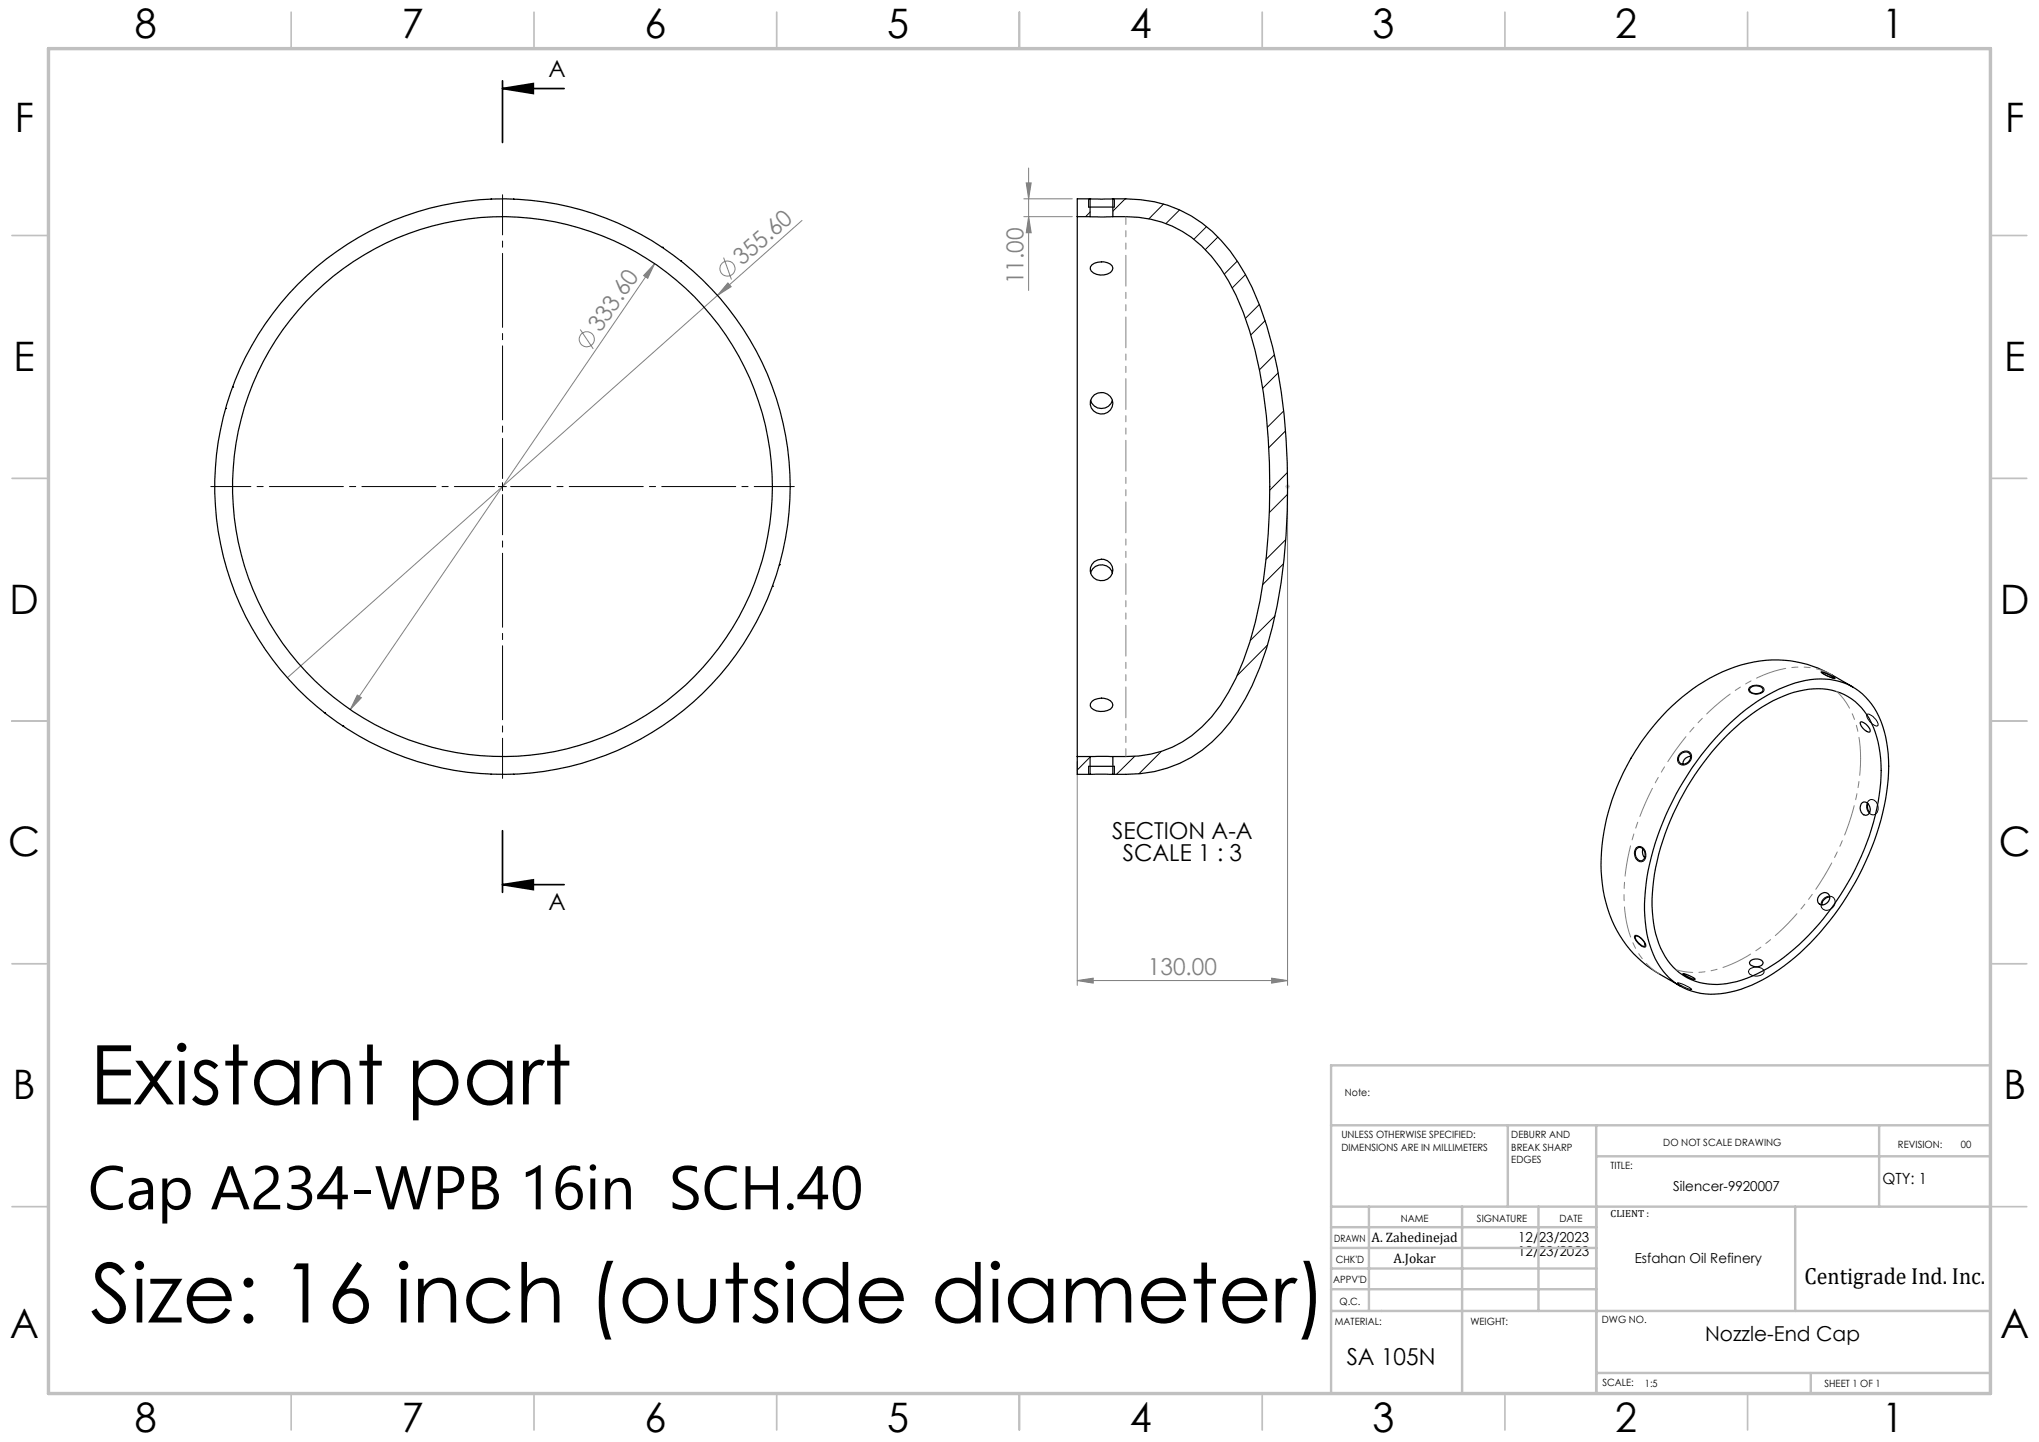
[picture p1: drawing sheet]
<svg xmlns="http://www.w3.org/2000/svg" width="420mm" height="297mm" viewBox="0 0 420 297" stroke-linecap="round" stroke-linejoin="round" font-family="sans-serif">
<g fill="none" stroke="#808080" stroke-width=".21">
<path d="M211.4 37.7h1l-.5 3.3zM211.9 34.6v25.2M134.8 54.3l-1.4 3-.8-.5zM134.8 54.3l-62.7 91.9M149 53.1l1.7 4.5M149.9 58.3l.7 .8-2.8 1.8zM165.2 45.4l-17.4 15.5M210.9 44.6h10M210.9 41h10M211.9 44.6l.5 3.3h-1zM119.5 67.9l2.7 4M147.8 60.9l-88.6 78.7"/>
<path d="M265.2 101.2v101.7M73.6 143.2l.8 .5-2.3 2.5zM221.9 156.8v46.1M221.9 202l3.3-.5v1zM221.9 202h43.3M261.9 201.5l3.3 .5-3.3 .5z"/>
<circle cx="149.8" cy="55.3" r="1.55"/>
<circle cx="120.9" cy="69.9" r="1.56"/>
</g>
<path d="M103.5 18.2l6.4-1v2.1zM103.5 18.2h12.7M103.5 16.6v12.7M103.5 171.1v12.7M103.5 182.2l6.4-1v2zM103.5 182.2h12.7" fill="none" stroke="#000" stroke-width=".35"/>
<path d="M264.9 99.9l.7 .7M265.2 99.7v1M265.6 99.9l-.7 .7M264.7 100.2h1" fill="none" stroke="#c0c0c0" stroke-width=".21"/>
<g fill="none" stroke="#000" stroke-width=".21">
<path d="M224.2 41v1.6M229.6 41v1.6M103.5 99.4v1.7M102.7 100.2h1.6M375.1 138.4l.5 .1 1.4 .6 1 .6a2.99 2.99 0 0 1-1.9-.6zM224.2 157.8v1.7M229.6 157.8v1.7M346.1 155.2a1.3 1.3 0 0 1 1.5-.5 1.3 1.3 0 0 1 .8 1.3 1.62 1.62 0 0 1-1 1.4 1.62 1.62 0 0 1-1.6-.3l-.3-.8zM360.4 141.6a2.04 2.04 0 0 1 3 .4 1.61 1.61 0 0 1-2.3 .9l-.8-.5a.57 .57 0 0 1 .1-.8zM384.6 147.1a2.27 2.27 0 0 1 1.9 1.3l.2 .3a.47 .47 0 0 1 .1 .8 .47 .47 0 0 1-.8-.1 2.5 2.5 0 0 1-1.4-2.3zM337 174.7a1.17 1.17 0 0 1 1.2-.2 1.17 1.17 0 0 1 .7 1 1.3 1.3 0 0 1-1.2 2 1.95 1.95 0 0 1-.7-2.8zM384.8 165a1.17 1.17 0 0 1 1.3-.2 1.17 1.17 0 0 1 .7 1.1 1.3 1.3 0 0 1-1.2 1.9 1.89 1.89 0 0 1-.8-2.8z"/>
<path d="M336.8 192.6a2.69 2.69 0 0 1 2.2 2.4h-.1a2.41 2.41 0 0 1-2.1-1.7l-.1-.4zM360.3 199.7a2.16 2.16 0 0 1 3 .2 1.03 1.03 0 0 1-1.2 1.1 1.51 1.51 0 0 1-1.9-1zM375.5 185.2a1.3 1.3 0 0 1 1.6-.6 1.3 1.3 0 0 1 .9 1.5 1.53 1.53 0 0 1-1.2 1.3 1.53 1.53 0 0 1-1.6-.6v-1zM345.5 202.4l1.7 .5 1.2 .8a3.2 3.2 0 0 1-2-.7z"/>
</g>
<g fill="none" stroke="#c0c0c0" stroke-width=".35">
<path d="M60 2.5v7.5M110 2.5v7.5M160 2.5v7.5M210 2.5v7.5M260 2.5v7.5M310 2.5v7.5M360 2.5v7.5M2.5 48.5h7.5M410 48.5h7.5M2.5 98.5h7.5M410 98.5h7.5M2.5 148.5h7.5"/>
<path d="M410 148.5h7.5M2.5 198.5h7.5M410 198.5h7.5M2.5 248.5h7.5M410 248.5h7.5M60 287v7.5M110 287v7.5M160 287v7.5M210 287v7.5M260 287v7.5M310 287v7.5M360 287v7.5"/>
</g>
<g fill="none" stroke="#c0c0c0" stroke-width=".5">
<path d="M410 219.4h-135.8v67.4M274.2 231.8h135.8M310.6 231.8v16.7M328.8 231.8v55.2M328.8 238.2h81.2M387.1 231.8v16.7M274.2 248.5h135.8M274.2 257h54.6M274.2 252.8h54.6M282 248.5v21.5M301.2 248.5v38.3M316.9 248.5v21.5"/>
<path d="M369.8 248.5v21.5M274.2 265.5h54.6M274.2 261.3h54.6M274.2 270h135.8M328.8 282.8h81.2M373 282.8v4.2"/>
</g>
<path d="M10 10h400v277h-400z" fill="none" stroke="#c0c0c0" stroke-width=".7"/>
<path d="M103.5 98.5v-58.4M101.9 100.2h-58.5M103.5 101.9v58.4M105.2 100.2h58.4" fill="none" stroke="#000" stroke-width=".21" stroke-dasharray="15.2 1.3 1.3 1.3" stroke-dashoffset="7"/>
<path d="M224.2 42.6h5.4M224.2 157.8h5.4" fill="none" stroke="#000" stroke-width=".25"/>
<path d="M103.5 18.2l6.4-1v2.1zM103.5 182.2l6.4-1v2z" fill="#000"/>
<g fill="#808080">
<path d="M149.9 58.3l.7 .8-2.8 1.8z"/>
<path d="M261.9 201.5l3.3 .5-3.3 .5zM221.9 202l3.3-.5v1z"/>
<path d="M73.6 143.2l-1.5 3 2.3-2.5zM134.8 54.3l-2.2 2.5 .8 .5z"/>
<path d="M211.9 44.6l.5 3.3h-1zM211.4 37.7h1l-.5 3.3z"/>
</g>
<g fill="none" stroke="#000" stroke-width=".25">
<path d="M101.2 41h.1M105.8 41h.1M136.4 50.9h.1M140.2 53.7h.1M221.9 44.6v111.2M221.9 44.6h2.6M224.5 44.6h4.7M224.5 41h4.7M224.5 41v3.6M224.5 41h-2.6v3.6M224.9 54.5a3.4 3.4 0 0 1 4.2 .3 1.21 1.21 0 0 1-1 1.6 2.78 2.78 0 0 1-3.5-1v-.4zM229.2 44.6a24.7 24.7 0 0 1 14.3 3.1 28.9 28.9 0 0 1 11.1 13.1 82.3 82.3 0 0 1 6.6 29.6 131.2 131.2 0 0 1-2.6 37.7 47.2 47.2 0 0 1-9 19.6 22 22 0 0 1-17.7 8.1h-2.7"/>
<path d="M229.2 41a27.7 27.7 0 0 1 18.4 5 34.3 34.3 0 0 1 10.3 13.2 82.7 82.7 0 0 1 6.6 26.3 142.4 142.4 0 0 1-1.4 39.3 60.5 60.5 0 0 1-8.1 21.6 26.6 26.6 0 0 1-20.1 12.9l-5.7 .2M229.2 41v3.6M47.9 79.7h.1M46.5 84.1h.1M224.6 82.5a2.35 2.35 0 0 0 2.3 1.6 2.35 2.35 0 0 0 2.2-1.6M225.4 81.3a2.26 2.26 0 0 1 3.5 .7 2.26 2.26 0 0 1-1.5 3.2 2.24 2.24 0 0 1-2.6-1.1 2.24 2.24 0 0 1 .6-2.8zM160.5 116.3h.1M224.6 118a2.34 2.34 0 0 1 2.3-1.7 2.34 2.34 0 0 1 2.2 1.7M225.4 115.7a2.28 2.28 0 0 1 3.8 1.4 2.28 2.28 0 0 1-3.3 2.3 2.18 2.18 0 0 1-.5-3.7zM159.1 120.8h.1M375.3 138.5l1.1 .3 1.4 .9-.3-.1a4.5 4.5 0 0 1-2.2-1.1zM66.8 146.8h.1"/>
<path d="M70.6 149.5h.1M101.2 159.5h.1M105.8 159.5h.1M221.9 155.8h2.6M221.9 155.8v3.7h2.6M224.5 155.8h4.7M224.5 159.5h4.7M224.5 155.8v3.7M224.9 144.5a3.1 3.1 0 0 1 4.2 .2l.1 .5a1.72 1.72 0 0 1-1.8 1.3 2.59 2.59 0 0 1-2.8-1.1v-.5zM229.2 155.8v3.7M346.1 155.4a1.18 1.18 0 0 1 1.2-.5 1.18 1.18 0 0 1 1 1 1.54 1.54 0 0 1-2.1 1.4 1.17 1.17 0 0 1-.1-1.9zM348.3 155.8a1.54 1.54 0 0 0-1.7 1.6"/>
<path d="M355.4 149.9a34.4 34.4 0 0 1 16.5-9.7 13.2 13.2 0 0 1 15.9 9.4 32.6 32.6 0 0 1 0 17.8 58.1 58.1 0 0 1-20.3 31.5 26 26 0 0 1-15.2 5.9 12.8 12.8 0 0 1-12.2-9.3 31.5 31.5 0 0 1-.3-17.6 58.7 58.7 0 0 1 15.6-28zM355.7 151.5a32.5 32.5 0 0 1 14.9-9.2 12.4 12.4 0 0 1 13.9 4.9 23.4 23.4 0 0 1 2.7 15.4 53.8 53.8 0 0 1-20.9 35.4 23.2 23.2 0 0 1-13.6 4.7 12 12 0 0 1-11-8.4 29.7 29.7 0 0 1-.4-17 55.8 55.8 0 0 1 14.4-25.8zM360.6 141.6a1.86 1.86 0 0 1 2.5 .3 1.13 1.13 0 0 1-1.5 1 1.04 1.04 0 0 1-1.2-1zM381.7 141.5l-4.3-2.4a24.3 24.3 0 0 0-22.6-.7 43.1 43.1 0 0 0-19.6 19.1 41.5 41.5 0 0 0-5 25.9 24 24 0 0 0 11.7 17.3l4.2 2.4M383.2 148.7a2.14 2.14 0 0 1 2 2 1.73 1.73 0 0 1-1.8-1.2zM337.1 174.9a1 1 0 0 1 1.1-.3 1 1 0 0 1 .6 1 1.1 1.1 0 0 1-.1 1.2 1.1 1.1 0 0 1-1.1 .4 1.76 1.76 0 0 1-.5-2.3zM338.4 174.9a1.78 1.78 0 0 0 .4 1.8M383.6 165.3a1.17 1.17 0 0 1 1.6 1.2 1.04 1.04 0 0 1-.7 1.4 1.04 1.04 0 0 1-1.3-1 1.63 1.63 0 0 1 .4-1.6zM384.7 165.5a1.91 1.91 0 0 0 .4 1.8M336.9 192.8a2.38 2.38 0 0 1 2 2 1.62 1.62 0 0 1-1.7-1 .8 .8 0 0 1-.3-1zM360.5 198a1.74 1.74 0 0 1 2.7 .3 1.68 1.68 0 0 1-2.8 .2zM375 184.2a1.13 1.13 0 0 1 1.7 0 1.13 1.13 0 0 1-.3 1.7 1.11 1.11 0 0 1-1.6 .3 1.11 1.11 0 0 1-.1-1.6z"/>
<path d="M376.9 184.8a1.63 1.63 0 0 0-1.6 1.6M346.6 200.6l.1-.1a6 6 0 0 1 2.5 1.2 6.1 6.1 0 0 1-2.6-1.1z"/>
<circle cx="103.5" cy="100.2" r="55.6"/>
<circle cx="103.5" cy="100.2" r="59.3"/>
</g>
<g fill="none" stroke="#000" stroke-width=".21">
<path d="M224.5 43.7l-.9 .9M231.8 41l-2.6 2.5M239.7 42l-3.1 3.1M243 43.2l-2.8 2.8M248.5 46.7l-2.6 2.6M250.9 48.8l-2.6 2.6M254.8 53.8l-2.6 2.6M256.5 56.6l-2.7 2.7M259.4 62.7l-2.9 2.9M260.6 66l-2.9 3M262.5 73.1l-3.1 3.1M263.3 76.8l-3.2 3.2"/>
<path d="M264.4 84.7l-3.3 3.3M264.8 88.8l-3.5 3.4M265.2 97.3l-3.7 3.7M264.4 116.1l-4.3 4.3M264.8 111.2l-4 4M265.2 101.8l-3.7 3.7M261.1 132.9l-6.3 6.2M262.6 126.9l-5.1 5M224.5 155.9l-2.6 2.7M233.7 155.8l-3.7 3.7M239.2 154.8l-4.6 4.6"/>
</g>
<path d="M231.9 44.6v111.2" fill="none" stroke="#808080" stroke-width=".21" stroke-dasharray="6.3 1.3 1.3 1.3 1.3 1.3" stroke-dashoffset="4.7"/>
<path d="M377.4 139a15.3 15.3 0 0 0-13-.4 41.9 41.9 0 0 0-18.3 14.6 56 56 0 0 0-11.5 29.2 22.4 22.4 0 0 0 3.7 15.1l2 2 1.6 1.1" fill="none" stroke="#808080" stroke-width=".21" stroke-dasharray="6.3 1.3 1.3 1.3 1.3 1.3" stroke-dashoffset="2.8"/>
<path d="M383.3 156.2a19.5 19.5 0 0 0-4.1-12.9l-.9-.9" fill="none" stroke="#808080" stroke-width=".21" stroke-dasharray="6.3 1.3 1.3 1.3 1.3 1.3" stroke-dashoffset="2"/>
<path d="M345.2 199.7a16.9 16.9 0 0 0 12.6-1.6 46.3 46.3 0 0 0 18.6-18.8 48.5 48.5 0 0 0 6.9-23.1" fill="none" stroke="#808080" stroke-width=".21" stroke-dasharray="6.3 1.3 1.3 1.3 1.3 1.3" stroke-dashoffset="2.9"/>
<g font-size="16.9">
<text x="18.5" y="227.5">Existant part</text>
<text x="18.6" y="272.4">Size: 16 inch (outside diameter)</text>
</g>
<text font-size="12.7" x="18.1" y="249.1">Cap A234-WPB 16in SCH.40</text>
<g font-size="8.4">
<text x="27.7" y="7.9">8</text>
<text x="82.7" y="7.9">7</text>
<text x="132.7" y="7.9">6</text>
<text x="182.7" y="7.9">5</text>
<text x="232.7" y="7.9">4</text>
<text x="282.7" y="7.9">3</text>
<text x="332.7" y="7.9">2</text>
<text x="387.7" y="7.9">1</text>
<text x="3" y="27.1">F</text>
<text x="413" y="27.1">F</text>
<text x="2.8" y="76.4">E</text>
<text x="412.8" y="76.4">E</text>
<text x="2" y="126.4">D</text>
<text x="412" y="126.4">D</text>
<text x="1.7" y="176.4">C</text>
<text x="411.7" y="176.4">C</text>
<text x="2.7" y="226.4">B</text>
<text x="412.7" y="226.4">B</text>
<text x="2" y="275.6">A</text>
<text x="412" y="275.6">A</text>
<text x="27.7" y="294.9">8</text>
<text x="82.7" y="294.9">7</text>
<text x="132.7" y="294.9">6</text>
<text x="182.7" y="294.9">5</text>
<text x="232.7" y="294.9">4</text>
<text x="282.7" y="294.9">3</text>
<text x="332.7" y="294.9">2</text>
<text x="387.7" y="294.9">1</text>
</g>
<g font-size="4.8">
<text x="113" y="16">A</text>
<text x="229.1" y="172.8">SECTION A-A</text>
<text x="231.3" y="177.3">SCALE 1 : 3</text>
<text x="113" y="187.5">A</text>
<text x="371.7" y="264.5">Centigrade Ind. Inc.</text>
<text x="277.4" y="281.1">SA 105N</text>
</g>
<g font-size="4.8" fill="#808080">
<text x="152.9" y="54.8" transform="rotate(-42 152.9 54.8)">355.60</text>
<text x="210.8" y="58.5" transform="rotate(-90 210.8 58.5)">11.00</text>
<text x="123.7" y="68.7" transform="rotate(-56 123.7 68.7)">333.60</text>
<text x="236.5" y="200.9">130.00</text>
</g>
<text font-size="4.2" x="351.2" y="276.1">Nozzle-End Cap</text>
<text font-size="3.2" x="387.7" y="243.9">QTY: 1</text>
<g font-size="2.8">
<text x="344.7" y="245.3">Silencer-9920007</text>
<text x="282.5" y="255.9">A. Zahedinejad</text>
<text x="312.7" y="255.9">12/23/2023</text>
<text x="287" y="260.1">A.Jokar</text>
<text x="312.7" y="258.7">12/23/2023</text>
<text x="336.7" y="260.1">Esfahan Oil Refinery</text>
</g>
<g font-size="2.1">
<text x="277" y="225.8">Note:</text>
<text x="276.3" y="234.5">UNLESS OTHERWISE SPECIFIED:</text>
<text x="276.3" y="237">DIMENSIONS ARE IN MILLIMETERS</text>
<text x="311.3" y="234.5">DEBURR AND</text>
<text x="311.3" y="237">BREAK SHARP</text>
<text x="311.3" y="239.5">EDGES</text>
<text x="342.6" y="235.9">DO NOT SCALE DRAWING</text>
<text x="391" y="236.5">REVISION:</text>
<text x="403.9" y="236.5">00</text>
<text x="331.8" y="240.8">TITLE:</text>
<text x="288.5" y="251.7">NAME</text>
<text x="304.2" y="251.7">SIGNATURE</text>
<text x="321.2" y="251.7">DATE</text>
<text x="331.8" y="250.7">CLIENT :</text>
<text x="274.8" y="255.8">DRAWN</text>
<text x="275.1" y="260.1">CHK'D</text>
<text x="274.6" y="264.2">APPV'D</text>
<text x="275.9" y="268.7">Q.C.</text>
<text x="275" y="273">MATERIAL:</text>
<text x="302.9" y="273">WEIGHT:</text>
<text x="330" y="272.5">DWG NO.</text>
<text x="330.1" y="285.6">SCALE:</text>
<text x="338.8" y="285.6">1:5</text>
<text x="375.8" y="285.6">SHEET 1 OF 1</text>
</g>
</svg>
